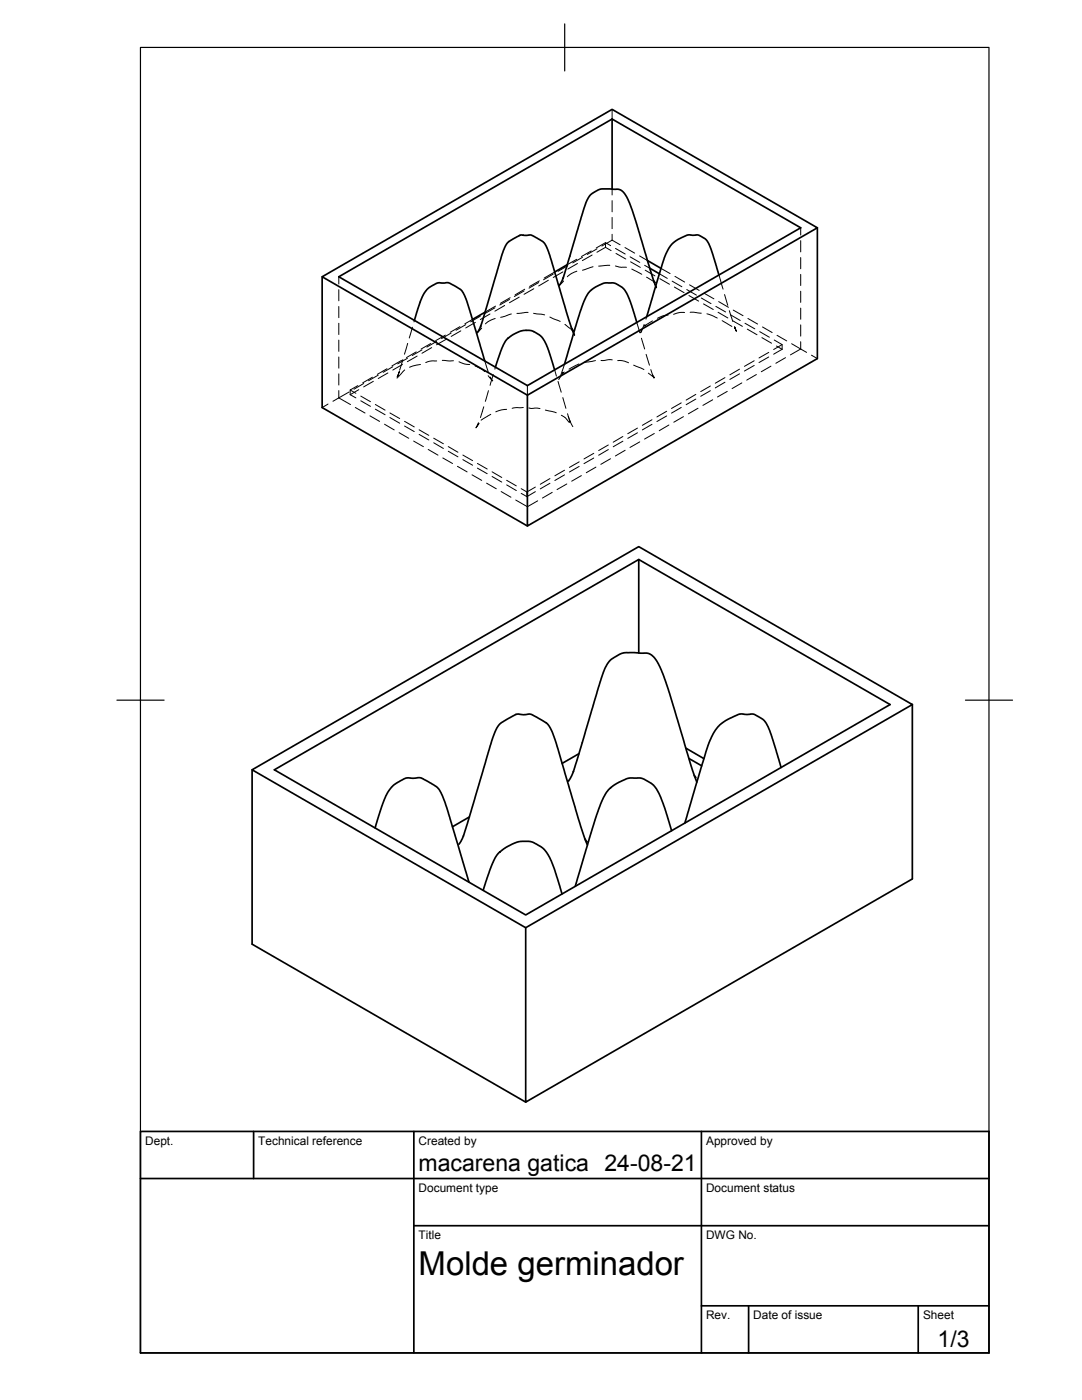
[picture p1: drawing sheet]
<svg xmlns="http://www.w3.org/2000/svg" width="216mm" height="279mm" viewBox="0 0 216 279" stroke-linecap="round" stroke-linejoin="round" font-family="sans-serif">
<g fill="none" stroke="#000" stroke-width=".34">
<path d="M122.1 23.8v14M64.3 55.2l57.8-33.4 41 23.7-57.9 33.4zM64.3 55.2v26.1l40.9 23.7M67.6 55.2l54.5-31.4 37.7 21.7-54.6 31.5zM112.3 55.6l4.2-14 .9-2.1 .8-.9 1.4-.8h3.7l.6 .1 .6 .6 1.1 2 1.3 3.9 2.8 9.3 1.1 3.4M112.4 55.5l-.8 1.4M113.2 52.8l-2.5 1.5M129.2 52l2.7 1.6M129.6 53.5l2 1.1M130.5 56.1l.2 .3M143.4 54.9l-1.5-5.2-.5-1.2-.6-.8-1.5-.8h-1.9l-2.1 .9-1.4 1.1-1 1.8-3.9 12.5M163.1 45.5v26.1l-57.9 33.4v-26.1"/>
<path d="M82.7 63.9l1.6-4.7 1.1-1.6 1.6-1 .5-.2h1.9l1.3 .6 1.5 1 .8 1.7 3.7 12.3M95.9 65.2l4.3-14.5 .9-2 .5-.5 2.3-1.3h2l2.4 1.3a4.8 4.8 0 0 1 1.3 2.4l3.9 13.1 1 2.8M95.9 65.1l-.7 1.3M96.8 62.3l-2.5 1.5M98.9 73.3l1.3-4 1-1.6 1.2-.9 1.1-.6 .9-.3h1.2l.9 .3 1.1 .6 .7 .7 1 1.9 1.4 4.4M114.1 65.6l.3 .4M127.1 64.4l-1.5-4.7-.7-1.5-.7-.8-1.3-.8-.6-.1h-1.7l-1.8 .8-1.3 1.1-1 1.7-1.3 4.1-2.6 8.5M127.5 111.7l50.1 28.9-72.7 42-50.2-29 72.8-41.9v18.6M50.3 153.6l77.2-44.5 54.5 31.5-77.1 44.5zM50.3 153.6v34.8l54.6 31.5M114.4 154.1l5.4-18.1 .9-2.6 .5-1 1-.9 2-1.1 .8-.2 3.8 .1a3 3 0 0 1 2.6 2.2l.9 2.1 1 2.9 4.4 14.8 1.3 3.8M114.4 153.9l-.5 1.3-.5 .7"/>
<path d="M115.5 150.4l-3.3 2M136.9 149.3l3.6 2.1M137.4 151.4l2.6 1.4M138.5 154.7l.4 .5M155.9 153.2l-2-6.5-.7-1.9-1-1.2-1.7-1-2.9-.1-1.8 .8-1.1 .6-1.1 .8-1.3 1.7a29.9 29.9 0 0 0-2.3 6.4l-3.3 11.5M182 140.6v34.8l-77.1 44.5v-34.8M74.9 165.2l1.2-4.2 .9-2.1 1-1.6 1-.9 2.1-1.1 2.7-.1 1.3 .6 2.2 1.4a21.4 21.4 0 0 1 2.7 6.9l3.6 11.9M92.5 166.9l5.6-18.9 .7-1.9 .6-1.3 .7-.6 .9-.6 2.3-1.1 1.1 .1 1.1-.1 .6 .1 3.2 1.9a12.9 12.9 0 0 1 2 4.9l4.1 14.1 1.8 5.1M92.5 166.8l-.9 1.7M93.6 163l-3.3 2M96.4 177.7l1.9-5.5a7.2 7.2 0 0 1 6.5-4.3h.3a5.8 5.8 0 0 1 5.1 4.4l1.9 6.1M116.7 167.4l.4 .6"/>
<path d="M134 165.8l-2.2-6.7-.8-1.6-.6-.8-1.8-1.1-.9-.3h-2.3l-2.4 1.1-1.2 .8-.7 .8-1.3 2.4-1 3.1-4 13.4M28 225.8h169.3v44.2h-169.3zM28 235.2h169.3M50.6 225.8v9.4M82.6 225.8v44.2M140 225.8v44.2M82.6 244.6h114.7M140 260.6h57.3M149.4 260.6v9.4M183.2 260.6v9.4"/>
</g>
<g fill="none" stroke="#000" stroke-width=".2">
<path d="M122.1 21.8v2M122.1 37.8v1.1M67.6 55.2v1.5M67.6 57.8v2.2M101.7 59.8l-2 1.1M101.8 59.4l-1.9 1.1M103.6 59.3l-1.9 1.1M104.6 58.1l-2 1.1M104.7 57.7l-1.9 1.2M106.5 57.6l-1.9 1.1M107.5 56.4l-1.9 1.1M107.6 56.1l-1.9 1.1"/>
<path d="M109.4 55.9l-1.9 1.2M110.4 54.7l-1.9 1.1M110.7 54.3l-2.1 1.2M112.3 54.3l-1.9 1.1M112.4 55.5l-.1 .1M112.5 56.1l-.9 .8M113.3 53l-1.9 1.1M115.1 51.8l-1.9 1M115.1 54.1l-1.1 .5-.8 .6M115.2 52.6l-1.9 1.1M116.2 51.4l-1.9 1.1M118 50.1l-2 1.1"/>
<path d="M118.2 50.9l-2 1.1M118.3 53.2l-2.1 .7M119.1 49.7l-1.9 1.1M120.8 49.4l-1.7 .9M120.8 49.4l1.1 .6M120.8 48.4v1M121.7 52.9l-2.2 .2M121.8 49l-1-.6-1.8 1.1M122.1 40v2.3M122.1 43.4v2.2M122.1 46.8v1.1M122.1 47.9l-2 1.2"/>
<path d="M122.1 47.9l1.6 .9M122.8 53.1l.8 .2h1.4M122.8 49.6l1.9 1.1M122.9 50.6l2 1.1M124.7 49.4l1.9 1.1M125.7 51.3l2 1.1M125.8 52.2l2 1.2M126.1 53.7l2 1M127.6 51.1l1.6 .9M128.6 52.9l1 .6M128.7 53.9l2 1.2M129 55.3l1.7 1.1"/>
<path d="M130.4 56.2l.6 1.2-.2-.3M131.6 54.6l1.5 1M131.7 55.6l1.9 1.1M131.9 53.6l1.8 1M134.1 56.1l2 1.1M134.6 57.3l1.9 1.1M134.7 55.2l1.9 1.1M137 57.8l2 1.1M137.5 59l1.9 1.1M137.6 56.8l1.9 1.2M139.9 59.5l2 1.1M140.5 58.5l1.9 1.1"/>
<path d="M143.4 54.9l.9 2.8M144.6 58.8l.6 2.1M159.8 45.5v1.4M159.8 48v2.3M159.8 51.4v2.2M159.8 54.8v2.2M159.8 58.1v2.3M67.6 61.2v2.2M67.6 64.5v2.3M67.6 67.9v2.2M67.6 71.2v2.3M67.6 74.6v2.2"/>
<path d="M67.6 78v1.4l2.3 1.3M69.7 78.2l-3.3 1.9M69.9 78.8l1.1 .6M69.9 77.8v1M71.4 77l-1.5 .8 1.1 .7M71.6 77.8l-1.7 1M72 79l1.9 1.2M72 80l1.9 1.1M72.6 76.5l-2 1.2M74.3 75.3l-1.9 1.1M74.5 76.1l-1.9 1.1M75.5 74.9l-2 1.1"/>
<path d="M77.2 73.6l-1.9 1.1M77.4 74.4l-1.9 1.1M78.4 73.2l-2 1.1M79.4 75l-.1 .1 .4-.9-.5 1M80.1 71.9l-1.9 1.1M80.3 72.7l-1.9 1.2M80.4 71.8l-.7 2.1M80.7 73.8l-1.5 1.7M81.3 71.5l-1.9 1.1M81.3 68.5l-.6 2.2M82.3 65.3l-.6 2.2M82.7 63.9l-.1 .3"/>
<path d="M83.1 70.2l-2 1.2M83.2 71.1l-1.9 1.1M83.9 72.7l-2.2 .6M84.2 69.8l-1.9 1.1M86 68.6l-2 1.1M86.1 69.4l-1.9 1.1M87.1 68.1l-1.9 1.2M87.1 72h-1.1l-1.1 .4M88.3 71.9l2.2 .1M88.9 66.9l-2 1.1M89 67.7l-1.9 1.1M90 66.5l-1.9 1.1"/>
<path d="M91.6 72.2l1 .4 1.1 .1M91.8 65.2l-2 1.1M92 66l-2 1.1M92.9 64.8l-1.9 1.1M94.3 63.8l-1.5 .8M94.8 73l1.9 1.1M94.9 64.3l-2 1.1M95.8 63.1l-1.9 1.1M95.9 65.1v.1M96.1 65.5l-.9 .9M96.7 72l.7 2.2M97.4 75l.9 1-.5-.8"/>
<path d="M97.5 78l-.7 2.1M97.8 62.7l-2 1.1M98.4 74.7l-.6 2.2M98.8 61.4l-2 1.1M98.8 63.6l-1.1 .4-.8 .6M98.9 73.3l-.2 .4M98.9 61.1l-2.1 1.2M100.7 61l-2 1.1M102 62.7l-2.1 .6M105.2 77v1.9M105.4 62.3l-2.3 .2M106.5 62.5l2.2 .3"/>
<path d="M109.7 63.3l2.1 .8M110.7 73.8l.3 1.3M111.3 76.1l.7 2.2M112.3 79.3l.6 2.2M112.6 74.3l-.3 .2 .1-.2-.9 1.4M112.6 72.7l-.7 2.1M112.7 64.7l1.7 1.3M113.9 65.2l.2 .4M114 65.5l.7 1.4-.2-.4M115.5 72.6l-2 1.1M118.8 72l-2.2 .3M122.2 71.8l-2.3 .1"/>
<path d="M123.3 72h.9l1.2 .4M126.4 72.9l2.1 .9M127.1 64.4l.6 2M128 67.5l.6 2.2M128.5 64.8l-.7 1.6 .3-.4M128.9 70.7l.7 2.2M129 63.2l-.1 .5M129.4 74.5l1.2 .9-.4-.6M129.9 73.8l.6 1.6M130.2 64.1l-1.6 1M133.3 62.9l-1 .1-1.1 .5M136.6 62.4h-.9l-1.3 .3"/>
<path d="M137.7 62.3l2.2 .2M138.8 78.7l-1.9 1.1M138.8 79.6l-1.9 1.2M140.4 60.7l1.9 1.1M141.1 62.6l2 .9M141.8 77l-2 1.2M141.8 78l-2 1.1M142.2 79.8l-1.9 1.1M142.8 61.1l2 1.2M143.3 62.3l1.9 1.2M143.4 60.2l2 1.1M144.1 64l1.9 1.2"/>
<path d="M144.7 75.4l-2 1.1M144.7 76.3l-2 1.1M145.1 78.1l-1.9 1.1M145.5 62l.7 2.1M145.8 62.8l1.9 1.2M146.2 64l1.9 1.1M146.3 61.9l2 1.1M146.6 65.2l.3 .9-.3-.8 .2 .3M147.6 73.7l-2 1.1M147.6 74.6l-2 1.1M148 76.4l-1.9 1.2M148.7 64.5l1.9 1.1"/>
<path d="M149.1 65.7l1.9 1.1M149.2 63.6l2 1.1M150.5 72l-2 1.1M150.5 72.9l-2 1.2M150.9 74.7l-1.9 1.2M151.6 66.2l1.9 1.1M152 67.4l2 1.1M152.1 65.3l2 1.1M153.4 70.3l-2 1.1M153.4 71.2l-2 1.2M153.8 73.1l-1.9 1.1M154.5 67.9l1.6 .9-1.7 1"/>
<path d="M154.9 69.1l1.2 .6M155 66.9l2 1.1M156.1 69.7l-1.7 1M156.1 68.8v.9M156.7 71.4l-1.9 1.1M158 68.6l1.8 1.1M159.8 61.5v2.2M159.8 64.8v2.3M159.8 68.2v1.5M159.8 69.7l1.1 .6M159.8 69.7l-2.1 1.1M161.9 70.9l1.2 .7"/>
<path d="M65.5 80.6l-1.2 .7M70.9 81.3l1.9 1.1M73.8 83l1.9 1.1M74.9 80.7l1.9 1.2M74.9 81.7l1.9 1.1M76.7 84.7l2 1.1M77.8 82.4l2 1.1M77.8 83.3l2 1.2M79.6 86.4l2 1.1M80.7 84.1l2 1.1M80.7 85l2 1.1M82.5 88l2 1.1"/>
<path d="M83.6 85.8l2 1.1M83.6 86.7l2 1.1M85.4 89.7l2 1.1M86.5 87.5l2 1.1M86.5 88.4l2 1.1M88.4 91.4l1.9 1.1M89.4 89.1l2 1.2M89.4 90.1l2 1.1M91.3 93.1l1.9 1.1M92.4 90.8l1.9 1.1M92.4 91.7l1.9 1.1M94.2 94.8l1.9 1.1"/>
<path d="M95.3 92.5l1.9 1.1M95.3 93.4l1.9 1.1M95.5 84.4l-.5 1 .6-.9M96.5 81.2l-.6 2.1M97.1 96.4l1.9 1.1M97.9 82.7l-1.9 1.1M98.2 94.2l1.9 1.1M98.2 95.1l1.9 1.1M100 98.1l2 1.1M101.1 81.7l-1.1 .1-1.1 .4M101.1 95.9l1.9 1.1M101.1 96.8l1.9 1.1"/>
<path d="M102.9 99.8l2.3 1.3 2.1-1.1M104 97.5l1.1 .7M104 98.5l1.1 .6M104.4 81.3l-2.2 .2M105.1 98.2v.9M105.5 81.4l2.2 .1M106.8 97.2l-1.7 1M106.8 98.1l-1.7 1M108.8 81.8l2.2 .6M109.7 95.5l-1.9 1.1M109.7 96.4l-1.9 1.2M110.2 98.3l-2 1.1"/>
<path d="M112 82.9l.8 .4 .8 1M112.6 93.8l-1.9 1.2M112.6 94.8l-1.9 1.1M113.1 96.6l-2 1.1M113.2 82.6l.6 1.6-.2-.4M113.4 83.1l.9 2M115.6 92.2l-2 1.1M115.6 93.1l-2 1.1M116 94.9l-1.9 1.1M118.5 90.5l-2 1.1M118.5 91.4l-2 1.1M118.9 93.2l-1.9 1.1"/>
<path d="M121.4 88.8l-1.9 1.1M121.4 89.7l-1.9 1.2M121.8 91.6l-1.9 1.1M124.3 87.1l-1.9 1.1M124.3 88l-1.9 1.2M124.7 89.9l-1.9 1.1M127.2 85.4l-1.9 1.2M127.2 86.4l-1.9 1.1M127.7 88.2l-2 1.1M130.1 83.8l-1.9 1.1M130.1 84.7l-1.9 1.1M130.6 86.5l-2 1.1"/>
<path d="M133 82.1l-1.9 1.1M133 83l-1.9 1.1M133.5 84.8l-2 1.2M135.9 80.4l-1.9 1.1M135.9 81.3l-1.9 1.2M136.4 83.1l-2 1.2M139.3 81.5l-1.9 1.1"/>
</g>
<path d="M28 9.5h169.3v260.5h-169.3zM112.7 4.8v9.4M23.3 139.7h9.4M192.6 139.7h9.4" fill="none" stroke="#000" stroke-width=".24"/>
<text font-size="6.6" x="83.5" y="254.5">Molde germinador</text>
<g font-size="4.6">
<text x="83.5" y="233.8">macarena gatica 24-08-21</text>
<text x="187.1" y="268.7">1/3</text>
</g>
<g font-size="2.4">
<text x="29" y="228.4">Dept.</text>
<text x="51.5" y="228.4">Technical reference</text>
<text x="83.5" y="228.4">Created by</text>
<text x="140.9" y="228.4">Approved by</text>
<text x="83.5" y="237.8">Document type</text>
<text x="140.9" y="237.8">Document status</text>
<text x="83.5" y="247.2">Title</text>
<text x="140.9" y="247.2">DWG No.</text>
<text x="140.9" y="263.2">Rev.</text>
<text x="150.3" y="263.2">Date of issue</text>
<text x="184.2" y="263.2">Sheet</text>
</g>
</svg>
